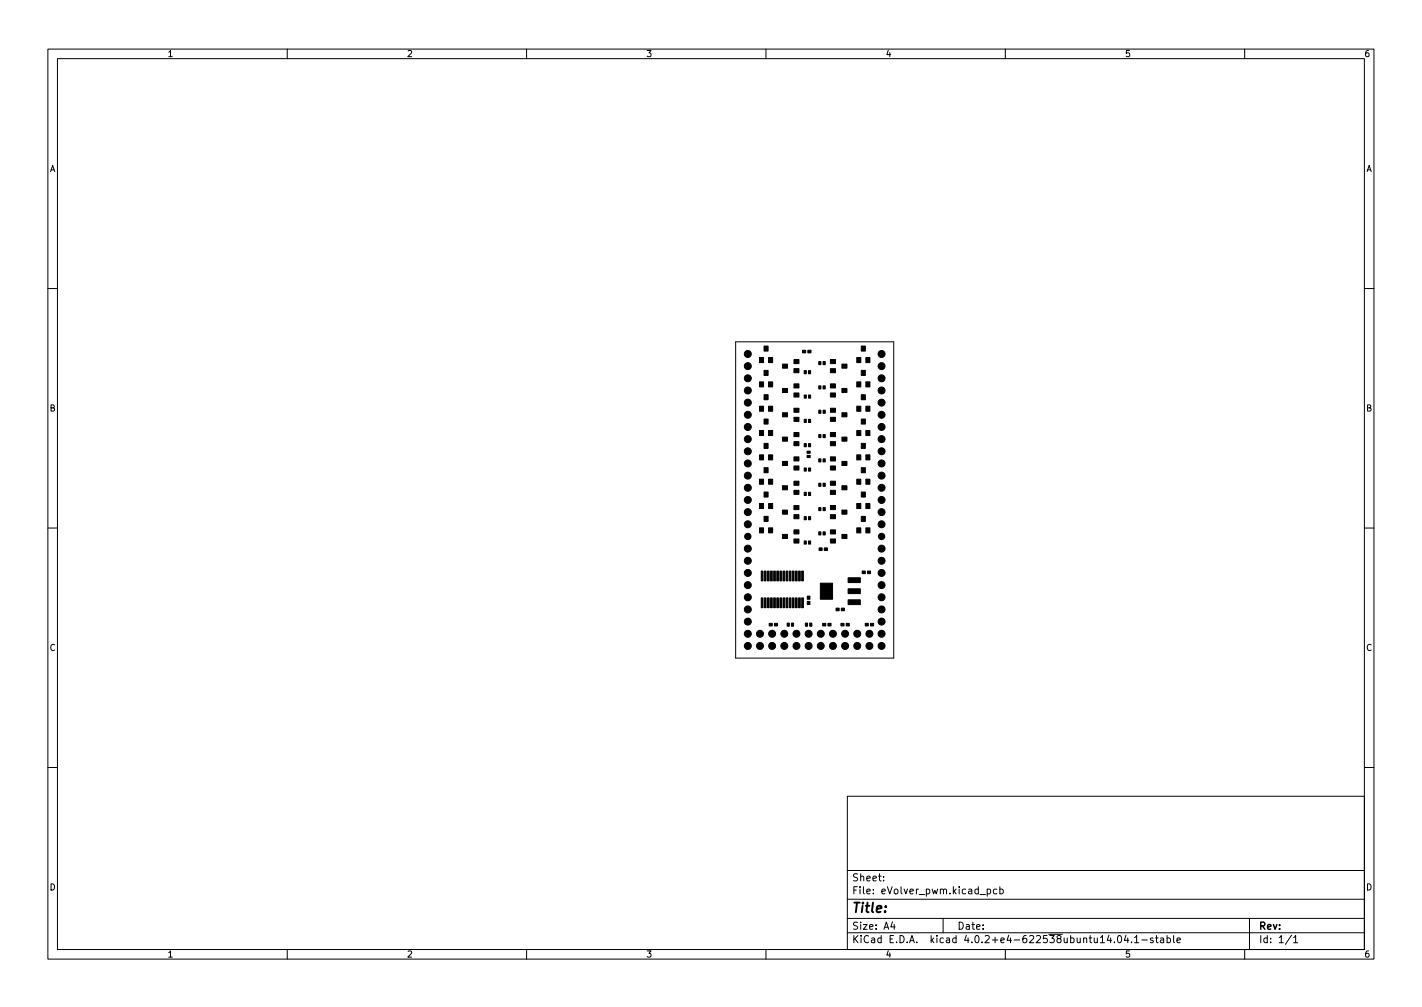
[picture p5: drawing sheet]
<svg xmlns="http://www.w3.org/2000/svg" width="297mm" height="210mm" viewBox="0 0 297 210" stroke-linecap="round" stroke-linejoin="round" font-family="sans-serif">
<g fill="none" stroke="#000" stroke-width=".21">
<path d="M10 10.2h277v190.1h-277zM12 12.2h273v186.1h-273zM60 10.2v2M110 10.2v2M160 10.2v2M210 10.2v2M260 10.2v2M10 60.2h2M153.7 71.4h33v66h-33zM285 60.2h2M10 110.2h2M285 110.2h2"/>
<path d="M10 160.2h2M177 166.3h108v32h-108zM285 160.2h2M60 198.3v2M110 198.3v2M160 198.3v2M177 194.8h108M177 191.8h108M177 187.8h108M177 181.8h108M184.6 183.8v.1M184.6 183v.1"/>
<path d="M186.4 192.5l-.3 1h.9M186.8 193v1M197 191.8v3M204.7 186.8h1.2M206.2 185.7l.4-.1 .3 .3-.1 .7h-.6M206.2 185.6v1.5M208.2 185.7l-.4-.1-.3 .3 .1 .7h.6M208.9 185.7l.4-.1 .3 .3-.2 .7h-.5M208.9 185.1v1.5M210 198.3v2M233.6 195.4l.2-.1a.8 .8 0 0 1 .5 .8 .8 .8 0 0 1-.5 .7 1 1 0 0 1-.2-1.4zM235.2 195.3l-.3 1h.9"/>
<path d="M235.6 195.8v1M236.4 196.7v.1M237 195.8l.4-.5v1.5M237 196.8h.9M238.5 196.3h1.1M240.9 195.9l-.4-.1-.2 .2 .1 .3 .5 .1v.4h-.6M241.4 195.8h.5M241.6 195.3v1.3l.3 .2M242.4 195.9h.6l.1 .9M243.1 196.2l-.5 .1-.2 .2 .2 .3h.5M243.8 195.9l.4-.1 .3 .3-.1 .7h-.6M243.8 195.3v1.5"/>
<path d="M245.1 195.3v1.3l.3 .2M245.9 196.3l.7-.1-.1-.3-.4-.1-.2 .2v.8h.6M260 198.3v2M261 191.8v6.5M269.8 195.3l-1.3 1.9M270.2 195.8l.4-.5v1.5M270.2 196.8h.9"/>
</g>
<g fill="#000" stroke="#000" stroke-width=".21">
<path d="M158.6 74.7h.9v1h-.9zM159.6 77.3h.8v1.1h-.8zM159.6 72.3h.8v1h-.8zM160.5 74.7h.9v1h-.9zM163.4 76h1.1v.9h-1.1zM165.8 77h1.1v.8h-1.1zM165.8 75.1h1.1v.8h-1.1zM167.7 73.1h.6v.6h-.6zM168 77.4h.4v.6h-.4zM168.9 77.4h.4v.6h-.4zM168.8 73.1h.6v.6h-.6zM171 75.5h.5v.6h-.5z"/>
<path d="M171.9 75.5h.5v.6h-.5zM173.5 77h1v.8h-1zM173.5 75.1h1v.8h-1zM175.9 76h1v.9h-1zM179 74.7h.8v1h-.8zM179.9 77.3h.9v1.1h-.9zM179.9 72.3h.9v1h-.9zM180.9 74.7h.8v1h-.8zM158.6 95h.9v1h-.9zM158.6 89.9h.9v1h-.9zM158.6 84.8h.9v1.1h-.9zM158.6 79.7h.9v1.1h-.9z"/>
<path d="M159.6 97.7h.8v1h-.8zM159.6 92.6h.8v1h-.8zM159.6 87.5h.8v1h-.8zM159.6 82.4h.8v1.1h-.8zM160.5 95h.9v1h-.9zM160.5 89.9h.9v1h-.9zM160.5 84.8h.9v1.1h-.9zM160.5 79.7h.9v1.1h-.9zM163.4 96.3h1.1v.9h-1.1zM163.4 91.3h1.1v.8h-1.1zM163.4 86.2h1.1v.8h-1.1zM163.4 81.1h1.1v.9h-1.1z"/>
<path d="M165.8 97.3h1.1v.8h-1.1zM165.8 95.4h1.1v.8h-1.1zM165.8 92.2h1.1v.9h-1.1zM165.8 90.3h1.1v.9h-1.1zM165.8 87.1h1.1v.9h-1.1zM165.8 85.2h1.1v.9h-1.1zM165.8 82.1h1.1v.8h-1.1zM165.8 80.2h1.1v.8h-1.1zM168 97.7h.4v.7h-.4zM168 92.6h.4v.7h-.4zM168 87.6h.4v.6h-.4zM168 82.5h.4v.6h-.4z"/>
<path d="M168.6 95.1h.6v.4h-.6zM168.6 94.2h.6v.4h-.6zM168.9 97.7h.4v.7h-.4zM168.9 92.6h.4v.7h-.4zM168.9 87.6h.4v.6h-.4zM168.9 82.5h.4v.6h-.4zM171 95.8h.5v.7h-.5zM171 90.7h.5v.7h-.5zM171 85.6h.5v.7h-.5zM171 80.6h.5v.6h-.5zM171.9 95.8h.5v.7h-.5zM171.9 90.7h.5v.7h-.5z"/>
<path d="M171.9 85.6h.5v.7h-.5zM171.9 80.6h.5v.6h-.5zM173.5 97.3h1v.8h-1zM173.5 95.4h1v.8h-1zM173.5 92.2h1v.9h-1zM173.5 90.3h1v.9h-1zM173.5 87.1h1v.9h-1zM173.5 85.2h1v.9h-1zM173.5 82.1h1v.8h-1zM173.5 80.2h1v.8h-1zM175.9 96.3h1v.9h-1zM175.9 91.3h1v.8h-1z"/>
<path d="M175.9 86.2h1v.8h-1zM175.9 81.1h1v.9h-1zM179 95h.8v1h-.8zM179 89.9h.8v1h-.8zM179 84.8h.8v1.1h-.8zM179 79.7h.8v1.1h-.8zM179.9 97.7h.9v1h-.9zM179.9 92.6h.9v1h-.9zM179.9 87.5h.9v1h-.9zM179.9 82.4h.9v1.1h-.9zM180.9 95h.8v1h-.8zM180.9 89.9h.8v1h-.8z"/>
<path d="M180.9 84.8h.8v1.1h-.8zM180.9 79.7h.8v1.1h-.8zM158.6 110.2h.9v1.1h-.9zM158.6 105.1h.9v1.1h-.9zM158.6 100.1h.9v1h-.9zM159.6 107.8h.8v1.1h-.8zM159.6 102.7h.8v1.1h-.8zM160.5 110.2h.9v1.1h-.9zM160.5 105.1h.9v1.1h-.9zM160.5 100.1h.9v1h-.9zM163.4 111.6h1.1v.8h-1.1zM163.4 106.5h1.1v.9h-1.1z"/>
<path d="M163.4 101.4h1.1v.9h-1.1zM165.8 112.5h1.1v.9h-1.1zM165.8 110.6h1.1v.9h-1.1zM165.8 107.5h1.1v.8h-1.1zM165.8 105.6h1.1v.8h-1.1zM165.8 102.4h1.1v.8h-1.1zM165.8 100.5h1.1v.8h-1.1zM168 113h.4v.6h-.4zM168 107.9h.4v.6h-.4zM168 102.8h.4v.6h-.4zM168.9 113h.4v.6h-.4zM168.9 107.9h.4v.6h-.4z"/>
<path d="M168.9 102.8h.4v.6h-.4zM171 111h.5v.7h-.5zM171 106h.5v.6h-.5zM171 100.9h.5v.6h-.5zM171.1 114.4h.6v.6h-.6zM171.9 111h.5v.7h-.5zM171.9 106h.5v.6h-.5zM171.9 100.9h.5v.6h-.5zM172.2 114.4h.6v.6h-.6zM173.5 112.5h1v.9h-1zM173.5 110.6h1v.9h-1zM173.5 107.5h1v.8h-1z"/>
<path d="M173.5 105.6h1v.8h-1zM173.5 102.4h1v.8h-1zM173.5 100.5h1v.8h-1zM175.9 111.6h1v.8h-1zM175.9 106.5h1v.9h-1zM175.9 101.4h1v.9h-1zM179 110.2h.8v1.1h-.8zM179 105.1h.8v1.1h-.8zM179 100.1h.8v1h-.8zM180.1 119.2h.7v.6h-.7zM179.9 107.8h.9v1.1h-.9zM179.9 102.7h.9v1.1h-.9z"/>
<path d="M180.9 110.2h.8v1.1h-.8zM180.9 105.1h.8v1.1h-.8zM180.9 100.1h.8v1h-.8zM181.2 119.2h.7v.6h-.7zM159 124.8h.4v2.1h-.4zM159 119.2h.4v2.1h-.4zM159.7 124.8h.3v2.1h-.3zM159.7 119.2h.3v2.1h-.3zM160.3 124.8h.4v2.1h-.4zM160.3 119.2h.4v2.1h-.4zM161 124.8h.3v2.1h-.3zM161 119.2h.3v2.1h-.3z"/>
<path d="M160.7 130.1h.6v.6h-.6zM161.6 124.8h.4v2.1h-.4zM161.6 119.2h.4v2.1h-.4zM161.8 130.1h.6v.6h-.6zM162.3 124.8h.3v2.1h-.3zM162.3 119.2h.3v2.1h-.3zM162.9 124.8h.4v2.1h-.4zM162.9 119.2h.4v2.1h-.4zM163.6 124.8h.3v2.1h-.3zM163.6 119.2h.3v2.1h-.3zM164.2 124.8h.4v2.1h-.4zM164.2 119.2h.4v2.1h-.4z"/>
<path d="M164.4 130.1h.5v.6h-.5zM164.9 124.8h.3v2.1h-.3zM164.9 119.2h.3v2.1h-.3zM165.3 130.1h.5v.6h-.5zM165.5 124.8h.4v2.1h-.4zM165.5 119.2h.4v2.1h-.4zM166.2 124.8h.3v2.1h-.3zM166.2 119.2h.3v2.1h-.3zM166.8 124.8h.4v2.1h-.4zM166.8 119.2h.4v2.1h-.4zM167.5 124.8h.3v2.1h-.3zM167.5 119.2h.3v2.1h-.3z"/>
<path d="M168.2 130.1h.5v.6h-.5zM168.6 125.6h.6v.6h-.6zM168.6 124.5h.6v.6h-.6zM169.1 130.1h.5v.6h-.5zM171.8 130.1h.7v.6h-.7zM172.9 130.1h.7v.6h-.7zM171.4 121.8h2.5v3.3h-2.5zM174.6 127h.7v.5h-.7zM175.7 130.1h.6v.6h-.6zM175.7 127h.7v.5h-.7zM176.8 130.1h.6v.6h-.6zM177.2 125.2h2.5v1h-2.5z"/>
<path d="M177.2 122.9h2.5v1h-2.5zM177.2 120.6h2.5v1h-2.5zM180.7 130.1h.7v.6h-.7zM181.8 130.1h.7v.6h-.7z"/>
<circle cx="156.2" cy="73.9" r=".73"/>
<circle cx="156.2" cy="79" r=".73"/>
<circle cx="156.2" cy="76.4" r=".73"/>
<circle cx="184.1" cy="76.4" r=".73"/>
<circle cx="184.1" cy="73.9" r=".73"/>
<circle cx="184.1" cy="79" r=".73"/>
<circle cx="156.2" cy="89.1" r=".73"/>
<circle cx="156.2" cy="81.5" r=".73"/>
<circle cx="156.2" cy="99.3" r=".73"/>
<circle cx="156.2" cy="94.2" r=".73"/>
<circle cx="156.2" cy="91.7" r=".73"/>
<circle cx="156.2" cy="84.1" r=".73"/>
<circle cx="156.2" cy="96.8" r=".73"/>
<circle cx="156.2" cy="86.6" r=".73"/>
<circle cx="184.1" cy="89.1" r=".73"/>
<circle cx="184.1" cy="99.3" r=".73"/>
<circle cx="184.1" cy="96.8" r=".73"/>
<circle cx="184.1" cy="94.2" r=".73"/>
<circle cx="184.1" cy="86.6" r=".73"/>
<circle cx="184.1" cy="84.1" r=".73"/>
<circle cx="184.1" cy="91.7" r=".73"/>
<circle cx="184.1" cy="81.5" r=".73"/>
<circle cx="156.2" cy="119.6" r=".73"/>
<circle cx="156.2" cy="117.1" r=".73"/>
<circle cx="156.2" cy="114.5" r=".73"/>
<circle cx="156.2" cy="104.4" r=".73"/>
<circle cx="156.2" cy="101.8" r=".73"/>
<circle cx="156.2" cy="109.5" r=".73"/>
<circle cx="156.2" cy="106.9" r=".73"/>
<circle cx="156.2" cy="112" r=".66"/>
<circle cx="184.1" cy="117.1" r=".73"/>
<circle cx="184.1" cy="104.4" r=".73"/>
<circle cx="184.1" cy="101.8" r=".73"/>
<circle cx="184.1" cy="119.6" r=".73"/>
<circle cx="184.1" cy="114.5" r=".73"/>
<circle cx="184.1" cy="109.5" r=".73"/>
<circle cx="184.1" cy="106.9" r=".73"/>
<circle cx="184.2" cy="112" r=".66"/>
<circle cx="156.2" cy="127.2" r=".73"/>
<circle cx="156.2" cy="134.9" r=".73"/>
<circle cx="156.2" cy="129.8" r=".73"/>
<circle cx="156.2" cy="132.3" r=".73"/>
<circle cx="156.2" cy="124.7" r=".73"/>
<circle cx="156.2" cy="122.2" r=".73"/>
<circle cx="158.7" cy="132.3" r=".73"/>
<circle cx="158.7" cy="134.9" r=".73"/>
<circle cx="161.3" cy="132.3" r=".73"/>
<circle cx="161.3" cy="134.9" r=".73"/>
<circle cx="163.8" cy="132.3" r=".73"/>
<circle cx="163.8" cy="134.9" r=".73"/>
<circle cx="166.4" cy="134.9" r=".73"/>
<circle cx="166.4" cy="132.3" r=".73"/>
<circle cx="168.9" cy="132.3" r=".73"/>
<circle cx="168.9" cy="134.9" r=".73"/>
<circle cx="171.4" cy="134.9" r=".73"/>
<circle cx="171.4" cy="132.3" r=".73"/>
<circle cx="174" cy="134.9" r=".73"/>
<circle cx="174" cy="132.3" r=".73"/>
<circle cx="176.5" cy="134.9" r=".73"/>
<circle cx="176.5" cy="132.3" r=".73"/>
<circle cx="179.1" cy="132.3" r=".73"/>
<circle cx="179.1" cy="134.9" r=".73"/>
<circle cx="181.6" cy="134.9" r=".73"/>
<circle cx="181.6" cy="132.3" r=".73"/>
<circle cx="184.1" cy="132.3" r=".73"/>
<circle cx="184.1" cy="134.9" r=".73"/>
<circle cx="184.1" cy="129.8" r=".73"/>
<circle cx="184.1" cy="127.2" r=".73"/>
<circle cx="184.1" cy="122.2" r=".73"/>
<circle cx="184.1" cy="124.7" r=".73"/>
</g>
<text font-size="2.8" x="178" y="190.6">Title:</text>
<g font-size="2.1">
<text x="178" y="184">Sheet:</text>
<text x="178" y="186.7">File: eVolver_pwm.kicad_pcb</text>
<text x="178" y="196.9">KiCad E.D.A. kicad 4.0.2+e4-622538ubuntu14.04.1-stable</text>
<text x="178" y="194.1">Size: A4</text>
<text x="200" y="194.1">Date:</text>
<text x="263" y="194.1">Rev:</text>
<text x="263" y="196.9">Id: 1/1</text>
</g>
<g font-size="1.8">
<text x="35" y="11.9">1</text>
<text x="85" y="11.9">2</text>
<text x="135" y="11.9">3</text>
<text x="185" y="11.9">4</text>
<text x="235" y="11.9">5</text>
<text x="285" y="11.9">6</text>
<text x="10.3" y="35.9">A</text>
<text x="285.3" y="35.9">A</text>
<text x="10.3" y="85.9">B</text>
<text x="285.3" y="85.9">B</text>
<text x="10.3" y="135.9">C</text>
<text x="285.3" y="135.9">C</text>
<text x="10.3" y="185.9">D</text>
<text x="285.3" y="185.9">D</text>
<text x="35" y="199.9">1</text>
<text x="85" y="199.9">2</text>
<text x="135" y="199.9">3</text>
<text x="185" y="199.9">4</text>
<text x="235" y="199.9">5</text>
<text x="285" y="199.9">6</text>
</g>
</svg>
